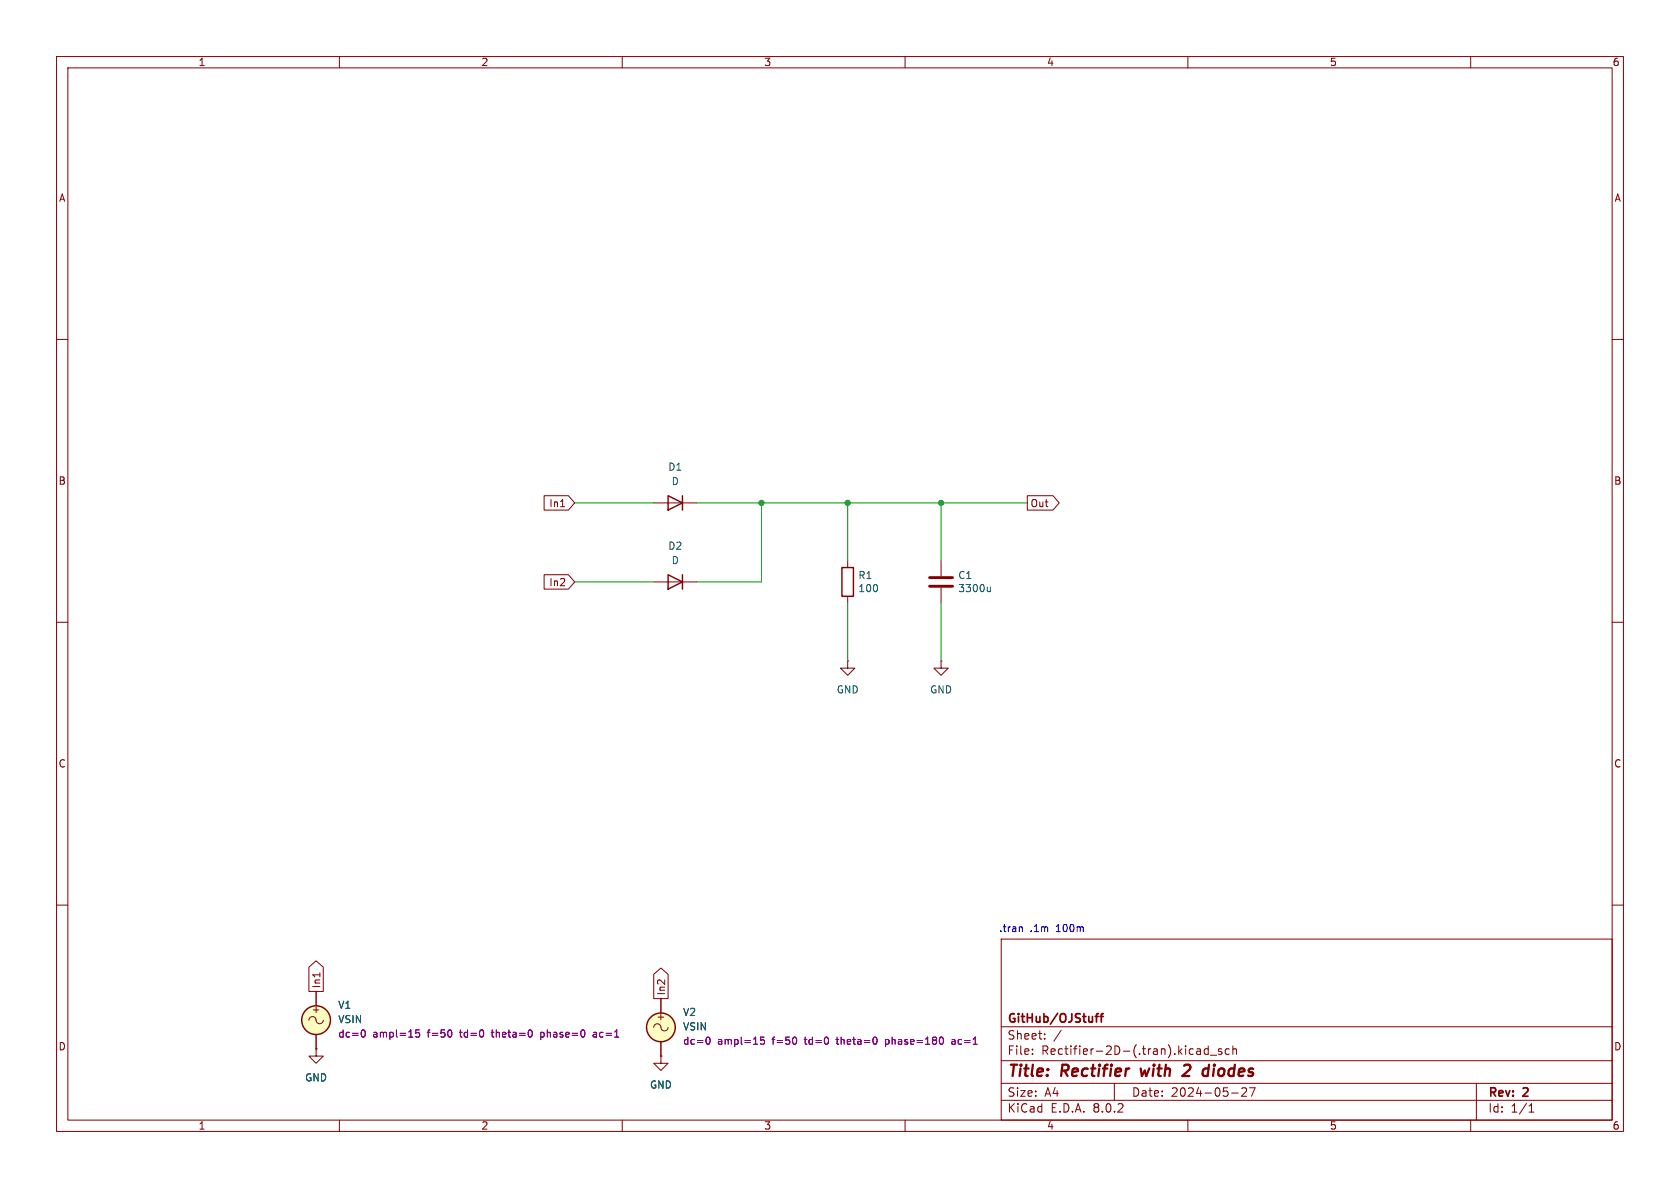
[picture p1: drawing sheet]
<svg xmlns="http://www.w3.org/2000/svg" width="297mm" height="210mm" viewBox="0 0 297 210" stroke-linecap="round" stroke-linejoin="round" font-family="sans-serif">
<g fill="none" stroke="#840000" stroke-width=".18">
<path d="M10 10h277v190h-277zM12 12h273v186h-273zM60 10v2M110 10v2M160 10v2M210 10v2M260 10v2M10 60h2M285 60h2M96.2 87.6h4.3l1.1 1.3-1.1 1.3h-4.3zM99.1 89.6h.7M115.6 88.9h7.6"/>
<path d="M149.9 99.1v1.2M166.4 99.1v2.8M181.6 87.6h4.5l1.2 1.3-1.2 1.3h-4.5zM10 110h2M96.2 101.6h4.3l1.1 1.3-1.1 1.2h-4.3zM115.6 102.9h7.6M149.9 116.8v1.3h1.2l-1.2 1.3-1.3-1.3h1.3M149.9 116.8h.1M149.9 105.4v1.3M166.4 116.8v1.3h1.2l-1.2 1.3-1.3-1.3h1.3M166.4 116.8h.1M166.4 103.9v2.8"/>
<path d="M285 110h2M10 160h2M285 160h2M54.6 171l1.3-1.1 1.3 1.1v4.3h-2.6zM55.9 175.3v2.5M56.6 172v.7M115.6 172.2l1.2-1.1 1.3 1.1v4.3h-2.5zM116.8 176.5v2.6M177 166h108v32h-108zM54.6 180.3a.67 .67 0 0 1 .8-.6 .67 .67 0 0 1 .5 .9 .64 .64 0 0 0 .7 .4 .64 .64 0 0 0 .5-.7M55.9 185.4v1.3h1.2l-1.2 1.3-1.3-1.3h1.3M55.9 185.4h.1"/>
<path d="M55.9 182.9v2.5M60 198v2M110 198v2M115.6 181.6a.67 .67 0 0 1 .7-.6 .67 .67 0 0 1 .6 .8 .64 .64 0 0 0 .7 .4 .64 .64 0 0 0 .5-.6M116.8 186.7v1.3h1.3l-1.3 1.2-1.2-1.2h1.2M116.8 186.7h.1M116.8 184.2v2.5M160 198v2M177 194.5h108M177 191.5h108M177 187.5h108M177 181.5h108"/>
<path d="M182.5 186.3v.1M182.5 185.5v.1M184.7 183.6v.1M184.7 182.8v.1M187.6 182.1l-1.3 2M197 191.5v3M210 198v2M211.7 185.4h.3l.2 .2v.8M212.2 186.3l-.5 .1M212.2 185.8h-.5M213.6 185.5l-.4-.1-.3 .3v.4l.1 .2h.6M213.6 184.9v1.5"/>
<path d="M214 186.5h1.1M216 185.5l-.4-.1-.2 .2 .1 .2 .5 .2v.3h-.6M217.3 185.5l-.4-.1-.3 .3v.4l.1 .2h.6M217.7 193.2h1.2M218 185.5l.2-.1 .3 .1 .1 .9M218 184.9v1.5M219.5 192.4l.6-.1 .2 .1 .1 .3-.9 1.1h.9M220.9 192.3h1l-.7 1.5M260 198v2M261 191.5v6.5M270.3 196.6h.9M270.3 195.5l.4-.4v1.5"/>
</g>
<path d="M201.7 188.9l.2 1.3 .5-.9M210.1 188.2h-.5l-.3 .2M210.3 189.1l-1.3 1.1h1.3M213.5 188.9l.1 .1M213.5 190.1l-.2 .1M213.7 188.2l-.2 2" fill="none" stroke="#840000" stroke-width=".4"/>
<path d="M193.6 179.7h.6M194.2 179.2l-.4 .2v1.3M194.5 179.7h.6M195.1 179.2l-.4 .2v1.3" fill="none" stroke="#840000" stroke-width=".3"/>
<path d="M164.3 103.6h4.1M164.3 102.1h4.1" fill="none" stroke="#840000" stroke-width=".51"/>
<path d="M175.1 103.7v.9M175.1 104.5l-.2 .1-.3-.1" fill="none" stroke="#006464" stroke-width=".18"/>
<g fill="#ffffc2" stroke="#ffffc2" stroke-width=".18">
<circle cx="116.8" cy="181.6" r="2.54"/>
<circle cx="55.9" cy="180.3" r="2.54"/>
</g>
<g fill="none" stroke="#840000" stroke-width=".25">
<path d="M118.1 87.6l2.5 1.3-2.5 1.3zM120.6 87.6v2.6M118.1 101.6l2.5 1.3-2.5 1.2zM120.6 101.6v2.5M148.8 100.3h2.1v5.1h-2.1z"/>
<circle cx="55.9" cy="180.3" r="2.54"/>
<circle cx="116.8" cy="181.6" r="2.54"/>
</g>
<g fill="none" stroke="#840084" stroke-width=".18">
<path d="M64 182.1h.2a.68 .68 0 0 1 .4 .6 .68 .68 0 0 1-.4 .6h-.2M74.1 182.1h-.6v.6l.2-.2 .4 .1 .1 .2-.1 .4-.1 .1-.5-.1M79.7 182.1l.2 .4-.2 .8M93.9 182.1l.2 .4-.2 .8M95.6 182.5v1.3M95.6 183.3h.1M95.7 182.5h-.1M105.3 182.5h-.4M105.3 182.8h-.3l-.1 .2v.3h.4M125 183.4l.1-.1a.68 .68 0 0 1 .5 .7 .68 .68 0 0 1-.5 .6l-.1-.1M135.1 183.3h-.6l-.1 .6 .2-.1 .4 .1 .2 .2-.1 .4-.2 .1-.5-.1M140.7 183.4l.1 .4-.1 .7"/>
<path d="M154.9 183.4l.2 .4-.2 .7M156.6 183.8v1.2M156.6 184.5l.1 .1M156.7 183.8h-.1M166.5 183.3a.79 .79 0 0 1 0 1.3M168.7 183.8h-.4M168.7 184.1h-.3l-.2 .2 .1 .2 .4 .1"/>
</g>
<path d="M180.6 163.8l.1 .2v.7" fill="none" stroke="#0000c2" stroke-width=".18"/>
<path d="M101.6 88.9h14M123.2 88.9h58.4M134.6 88.9v14h-11.4M149.9 88.9v10.2M166.4 88.9v10.2M101.6 102.9h14M149.9 106.7v10.1M166.4 106.7v10.1" fill="none" stroke="#009600" stroke-width=".18"/>
<g fill="#009600" stroke="#009600" stroke-width=".18">
<circle cx="134.6" cy="88.9" r=".46"/>
<circle cx="166.4" cy="88.9" r=".46"/>
<circle cx="149.9" cy="88.9" r=".46"/>
</g>
<g font-size="2.8" fill="#840000">
<text x="178" y="190.9">Title:</text>
<text x="187.7" y="190.9">Rectifier</text>
<text x="202.6" y="190.9">with</text>
<text x="210.9" y="190.9">2</text>
<text x="215.1" y="190.9">diodes</text>
</g>
<g font-size="2.1" fill="#840000">
<text x="178" y="184">Sheet:</text>
<text x="178" y="181.2">GitHub/OJStuff</text>
<text x="178" y="186.7">File:</text>
<text x="184.1" y="186.7">Rectifier-2D-(.tran).kicad_sch</text>
<text x="178" y="196.9">KiCad</text>
<text x="178" y="194.1">Size:</text>
<text x="184.7" y="194.1">A4</text>
<text x="185.7" y="196.9">E.D.A.</text>
<text x="193.3" y="196.9">8.0.2</text>
<text x="200" y="194.1">Date:</text>
<text x="207" y="194.1">2024-05-27</text>
<text x="263" y="194.3">Rev:</text>
<text x="263" y="196.9">Id:</text>
<text x="267.1" y="196.9">1/1</text>
<text x="269.4" y="194.3">2</text>
</g>
<g font-size="1.8" fill="#840000">
<text x="35" y="11.9">1</text>
<text x="85" y="11.9">2</text>
<text x="135" y="11.9">3</text>
<text x="185" y="11.9">4</text>
<text x="235" y="11.9">5</text>
<text x="285" y="11.9">6</text>
<text x="10.3" y="35.9">A</text>
<text x="285.3" y="35.9">A</text>
<text x="10.3" y="85.9">B</text>
<text x="97" y="89.9">In1</text>
<text x="182.1" y="89.9">Out</text>
<text x="285.3" y="85.9">B</text>
<text x="97" y="103.8">In2</text>
<text x="10.3" y="135.9">C</text>
<text x="285.3" y="135.9">C</text>
<text x="55" y="179.3">+</text>
<text x="56.8" y="174.8" transform="rotate(-90 56.8 174.8)">In1</text>
<text x="117.8" y="176.1" transform="rotate(-90 117.8 176.1)">In2</text>
<text x="10.3" y="185.9">D</text>
<text x="115.9" y="180.6">+</text>
<text x="285.3" y="185.9">D</text>
<text x="35" y="199.9">1</text>
<text x="85" y="199.9">2</text>
<text x="135" y="199.9">3</text>
<text x="185" y="199.9">4</text>
<text x="235" y="199.9">5</text>
<text x="285" y="199.9">6</text>
</g>
<g font-size="1.8" fill="#006464">
<text x="118" y="83.4">D1</text>
<text x="118.6" y="86">D</text>
<text x="118" y="97.4">D2</text>
<text x="118.6" y="99.9">D</text>
<text x="151.6" y="102.6">R1</text>
<text x="151.6" y="104.9">100</text>
<text x="169.3" y="102.6">C1</text>
<text x="169.3" y="104.9">3300u</text>
<text x="147.8" y="122.8">GND</text>
<text x="164.3" y="122.8">GND</text>
<text x="59.7" y="178.5">V1</text>
<text x="120.7" y="179.8">V2</text>
<text x="59.7" y="181.1">VSIN</text>
<text x="120.7" y="182.3">VSIN</text>
<text x="53.8" y="191.4">GND</text>
<text x="114.8" y="192.6">GND</text>
</g>
<g font-size="1.8" fill="#0000c2">
<text x="176.5" y="164.9">.tran</text>
<text x="182.1" y="164.9">.1m</text>
<text x="186.8" y="164.9">100m</text>
</g>
<g font-size="1.8" fill="#840084">
<text x="59.7" y="183.6">dc=0</text>
<text x="65.9" y="183.6">ampl=15</text>
<text x="75.7" y="183.6">f=50</text>
<text x="81.6" y="183.6">td=0</text>
<text x="87.4" y="183.6">theta=0</text>
<text x="96.2" y="183.6">phase=0</text>
<text x="105.7" y="183.6">ac=1</text>
<text x="120.7" y="184.9">dc=0</text>
<text x="126.8" y="184.9">ampl=15</text>
<text x="136.7" y="184.9">f=50</text>
<text x="142.6" y="184.9">td=0</text>
<text x="148.4" y="184.9">theta=0</text>
<text x="157.2" y="184.9">phase=180</text>
<text x="169.1" y="184.9">ac=1</text>
</g>
</svg>
